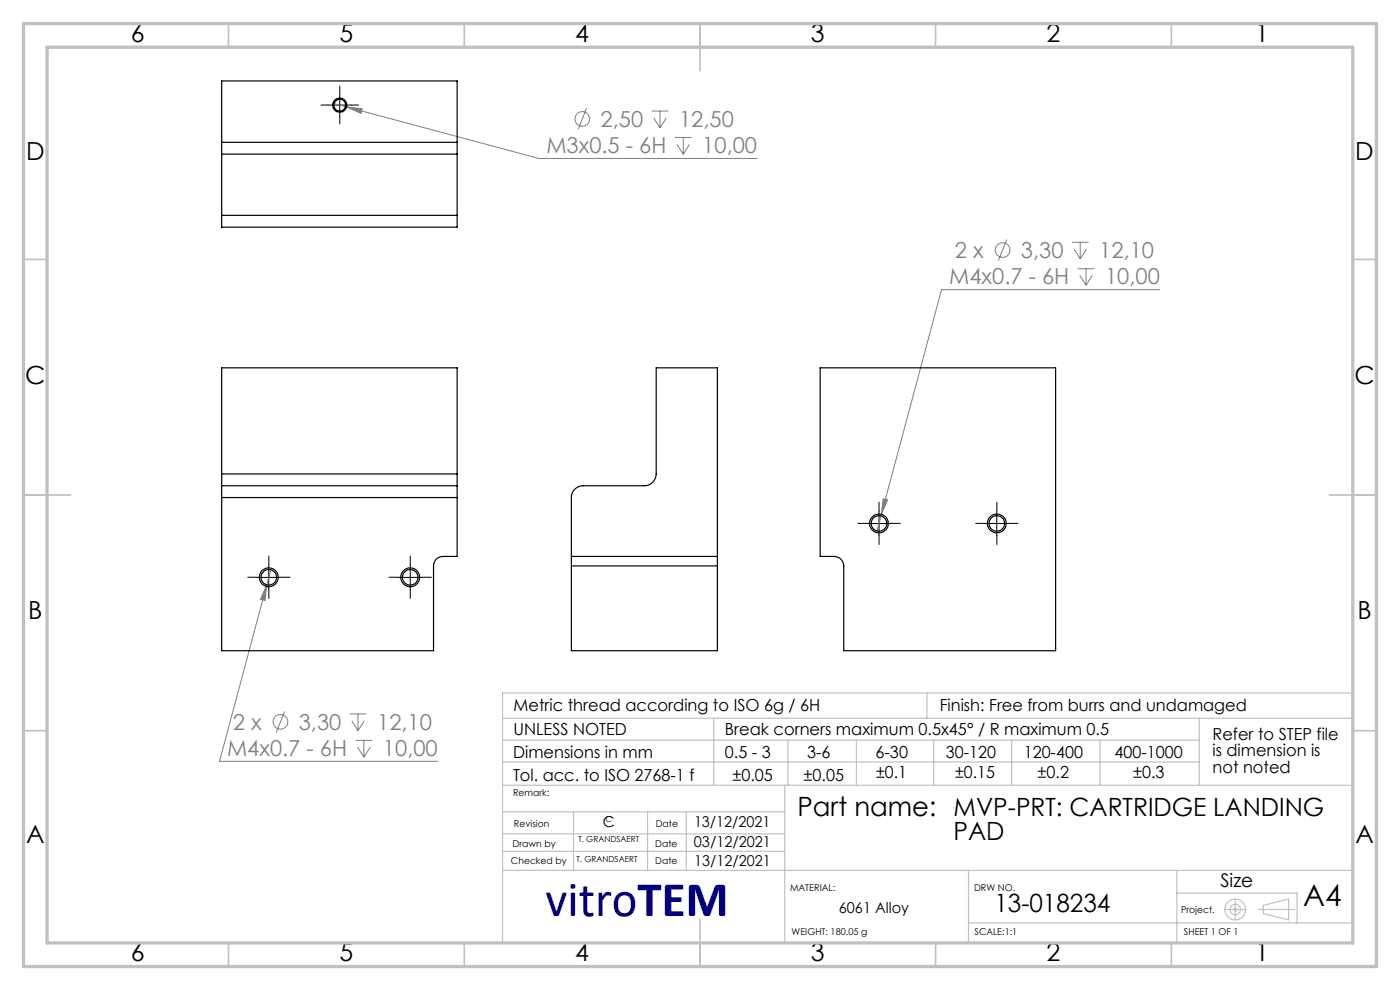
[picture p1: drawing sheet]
<svg xmlns="http://www.w3.org/2000/svg" width="297mm" height="210mm" viewBox="0 0 297 210" stroke-linecap="round" stroke-linejoin="round" font-family="sans-serif">
<g fill="none" stroke="#808080" stroke-width=".21">
<path d="M70.6 21.9l2.9 .8M73.5 22.7l3.3 .4-.2 1zM73.5 22.7l40.8 10.9h46.3M124.4 23l-1.7 4.4M138.2 23.6h3.6M138.7 25l1.3 2.1M140 23.6v3.5M141.4 25l-1.4 2.1M143.2 29.2h3.5M143.6 30.6l1.4 2.1M145 29.2v3.5M146.3 30.6l-1.3 2.1"/>
<path d="M213.6 50.8l-1.8 4.5M227.4 51.4h3.5M227.8 52.8l1.4 2.1M228.6 57h3.6M229.1 58.4l1.3 2.1M229.2 51.4v3.5M230.4 57v3.5M230.5 52.8l-1.3 2.1M231.7 58.4l-1.3 2.1M246.1 61.4h-46.4l-12.7 47.7M187 109.1l-1.1 3.9M187.4 105.8l.9 .2-1.3 3.1z"/>
<path d="M56.6 124.1l-.4 3.3-1-.3zM57.4 120.9l-10.8 40.6h46.3M60.4 150.9l-1.8 4.5M74.2 151.4h3.6M74.6 152.9l1.4 2.1M75.4 157h3.6M75.8 158.5l1.4 2.1M76 151.4v3.6M77.2 157v3.6M77.3 152.9l-1.3 2.1M78.5 158.5l-1.3 2.1"/>
<circle cx="123.5" cy="25.2" r="1.56"/>
<circle cx="212.7" cy="53" r="1.55"/>
<circle cx="59.5" cy="153.1" r="1.55"/>
</g>
<g fill="none" stroke="#c0c0c0" stroke-width=".25">
<path d="M106.6 152.4h180.1M106.7 157h147.7M151.4 152.4v14.2M167.1 157v9.6M181.7 157v9.6M196.6 147v5.4M198.1 157v9.6M214.6 157v9.6M233.4 157v9.6M254.4 152.4v14.2M286.7 147h-180.1v52.7M106.6 166.6h180.1"/>
<path d="M106.6 161.6h147.8M106.6 176.9h59.9M106.6 172.2h59.9M121.7 172.2v12.4M137.4 172.2v12.4M145.6 172.2v12.3M166.5 166.6v33.2M106.6 180.6h59.9M106.6 184.6h180.1M205.5 195.8h81.2M205.5 184.6v15.2M249.7 184.6v15.2"/>
<path d="M249.7 189.4h25.5v6.4M259.9 192.9h4.4M262 190.7v4.4M267.1 192.9h7.6M268 192l5.4-1.3v4.4l-5.4-1.3z"/>
<circle cx="262" cy="192.9" r=".27"/>
<circle cx="262" cy="192.9" r="2.21"/>
<circle cx="262" cy="192.9" r="1.11"/>
</g>
<g fill="none" stroke="#000" stroke-width=".21" stroke-dasharray="15.2 1.3 1.3 1.3">
<path d="M72.1 19.8v-1.5M69.6 22.3h-1.5M72.1 24.8v1.5M74.6 22.3h1.5M57 119.9v-2M87 119.9v-2M184 111h-2M186.5 108.5v-2M186.5 113.5v2M189 111h2M209 111h-2M211.5 108.5v-2"/>
<path d="M211.5 113.5v2M214 111h2M54.5 122.4h-2M57 124.9v2M59.5 122.4h2M84.5 122.4h-2M87 124.9v2M89.5 122.4h2"/>
</g>
<path d="M72.1 19.8v5M69.6 22.3h5M57 120v5M87 120v5M184 111h4.9M186.5 108.5v5.1M209 111h5M211.5 108.5v5.1M54.5 122.5h5M84.5 122.5h5" fill="none" stroke="#000" stroke-width=".21"/>
<g fill="none" stroke="#c0c0c0" stroke-width=".35">
<path d="M48.5 5v5M98.5 5v5M148.5 5v10M198.5 5v5M248.5 5v5M5 55h5M287 55h5M5 105h10M282 105h10M5 155h5M287 155h5M148.5 195v10"/>
<path d="M48.5 200v5M98.5 200v5M198.5 200v5M248.5 200v5"/>
</g>
<path d="M5 5h287v200h-287zM10 10h277v190h-277z" fill="none" stroke="#c0c0c0" stroke-width=".7"/>
<path d="M56.6 124.1l-1.4 3 1 .3zM73.5 22.7l3.1 1.4 .2-1zM187.4 105.8l-.4 3.3 1.3-3.1z" fill="#808080"/>
<g fill="none" stroke="#000" stroke-width=".25">
<path d="M47 30.2v2.5M47 30.2v-13h50v13M47 32.7v13M47 30.2h50M47 32.7h50M97 30.2v2.5M97 32.7v13M47 45.7v2.5h50v-2.5M47 45.7h50M174 78h49.9v60h-44.9v-18a2.03 2.03 0 0 0-2-2h-3zM47 103v2.5M47 105.5v32.5h45v-18a1.97 1.97 0 0 1 2-2h3v-12.5"/>
<path d="M47 100.5v2.5M47 105.5h50M47 103h50M47 100.5v-22.5h50v22.5M47 100.5h50M97 103v2.5M97 100.5v2.5M121.2 118v-12.5a2.47 2.47 0 0 1 2.5-2.5h13a2.53 2.53 0 0 0 2.5-2.5v-22.5h13v40M121.2 118v2M121.2 118h31M152.2 118v2M121.2 120v18h31v-18"/>
<path d="M121.2 120h31"/>
<circle cx="72.1" cy="22.3" r="1.49"/>
<circle cx="72.1" cy="22.3" r="1.25"/>
<circle cx="186.5" cy="111" r="1.65"/>
<circle cx="186.5" cy="111" r="1.99"/>
<circle cx="211.5" cy="111" r="1.65"/>
<circle cx="211.5" cy="111" r="1.99"/>
<circle cx="57" cy="122.5" r="1.65"/>
<circle cx="57" cy="122.5" r="1.99"/>
<circle cx="87" cy="122.5" r="1.65"/>
<circle cx="87" cy="122.5" r="1.99"/>
</g>
<text font-size="10.6" fill="#000080" x="115.8" y="194.4">vitroTEM</text>
<text font-size="6.3" x="276.5" y="192.2">A4</text>
<text font-size="5.6" x="169.2" y="173.1">Part name: MVP-PRT: CARTRIDGE LANDING</text>
<g font-size="5.3">
<text x="27.8" y="8.9">6</text>
<text x="72" y="8.9">5</text>
<text x="122" y="8.9">4</text>
<text x="172" y="8.9">3</text>
<text x="222" y="8.9">2</text>
<text x="266.3" y="8.9">1</text>
<text x="5.5" y="33.9">D</text>
<text x="287.5" y="33.9">D</text>
<text x="5.3" y="81.4">C</text>
<text x="287.3" y="81.4">C</text>
<text x="6" y="131.4">B</text>
<text x="288" y="131.4">B</text>
<text x="5.5" y="178.9">A</text>
<text x="202.3" y="178.2">PAD</text>
<text x="287.5" y="178.9">A</text>
<text x="211" y="193.5">13-018234</text>
<text x="27.8" y="203.9">6</text>
<text x="72" y="203.9">5</text>
<text x="122" y="203.9">4</text>
<text x="172" y="203.9">3</text>
<text x="222" y="203.9">2</text>
<text x="266.3" y="203.9">1</text>
</g>
<g font-size="4.7" fill="#808080">
<text x="127.4" y="26.9">2,50</text>
<text x="144.1" y="26.9">12,50</text>
<text x="115.9" y="32.5">M3x0.5 - 6H</text>
<text x="149" y="32.5">10,00</text>
<text x="202.6" y="54.7">2 x</text>
<text x="216.6" y="54.7">3,30</text>
<text x="233.2" y="54.7">12,10</text>
<text x="201.4" y="60.3">M4x0.7 - 6H</text>
<text x="234.4" y="60.3">10,00</text>
<text x="49.4" y="154.8">2 x</text>
<text x="63.4" y="154.8">3,30</text>
<text x="80" y="154.8">12,10</text>
<text x="48.2" y="160.4">M4x0.7 - 6H</text>
<text x="81.2" y="160.4">10,00</text>
</g>
<text font-size="4" x="258.9" y="188.1">Size</text>
<g font-size="3.5">
<text x="108.9" y="156">UNLESS NOTED</text>
<text x="108.9" y="150.8">Metric thread according to ISO 6g / 6H</text>
<text x="153.8" y="156">Break corners maximum 0.5x45° / R maximum 0.5</text>
<text x="199.3" y="150.8">Finish: Free from burrs and undamaged</text>
<text x="108.8" y="160.7">Dimensions in mm</text>
<text x="153.8" y="160.7">0.5 - 3</text>
<text x="171.2" y="160.7">3-6</text>
<text x="185.7" y="160.7">6-30</text>
<text x="200.6" y="160.7">30-120</text>
<text x="217.2" y="160.7">120-400</text>
<text x="236.5" y="160.7">400-1000</text>
<text x="257.2" y="156.9">Refer to STEP file</text>
<text x="257.2" y="160.4">is dimension is</text>
<text x="108.8" y="165.6">Tol. acc. to ISO 2768-1 f</text>
<text x="155.4" y="165.6">±0.05</text>
<text x="170.5" y="165.6">±0.05</text>
<text x="185.9" y="165">±0.1</text>
<text x="202.6" y="165">±0.15</text>
<text x="220.1" y="165">±0.2</text>
<text x="240.4" y="165">±0.3</text>
<text x="257.2" y="163.9">not noted</text>
</g>
<g font-size="3.2">
<text x="127.9" y="175.5">C</text>
<text x="147.2" y="179.7">03/12/2021</text>
<text x="147.2" y="175.5">13/12/2021</text>
<text x="147.3" y="183.7">13/12/2021</text>
<text x="178" y="193.6">6061 Alloy</text>
</g>
<g font-size="2">
<text x="108.8" y="168.9">Remark:</text>
<text x="108.7" y="179.6">Drawn by</text>
<text x="109" y="175.5">Revision</text>
<text x="139" y="179.6">Date</text>
<text x="139.1" y="175.5">Date</text>
<text x="108.4" y="183.2">Checked by</text>
<text x="139" y="183.2">Date</text>
<text x="167.6" y="189">MATERIAL:</text>
<text x="206.6" y="189">DRW NO.</text>
<text x="250.6" y="193.6">Project.</text>
<text x="167.9" y="198.4">WEIGHT: 180.05 g</text>
<text x="206.8" y="198.4">SCALE:1:1</text>
<text x="251.2" y="198.4">SHEET 1 OF 1</text>
</g>
<g font-size="1.8">
<text x="122.7" y="178.6">T. GRANDSAERT</text>
<text x="128.5" y="174.4">C</text>
<text x="122.3" y="182.8">T. GRANDSAERT</text>
</g>
</svg>
